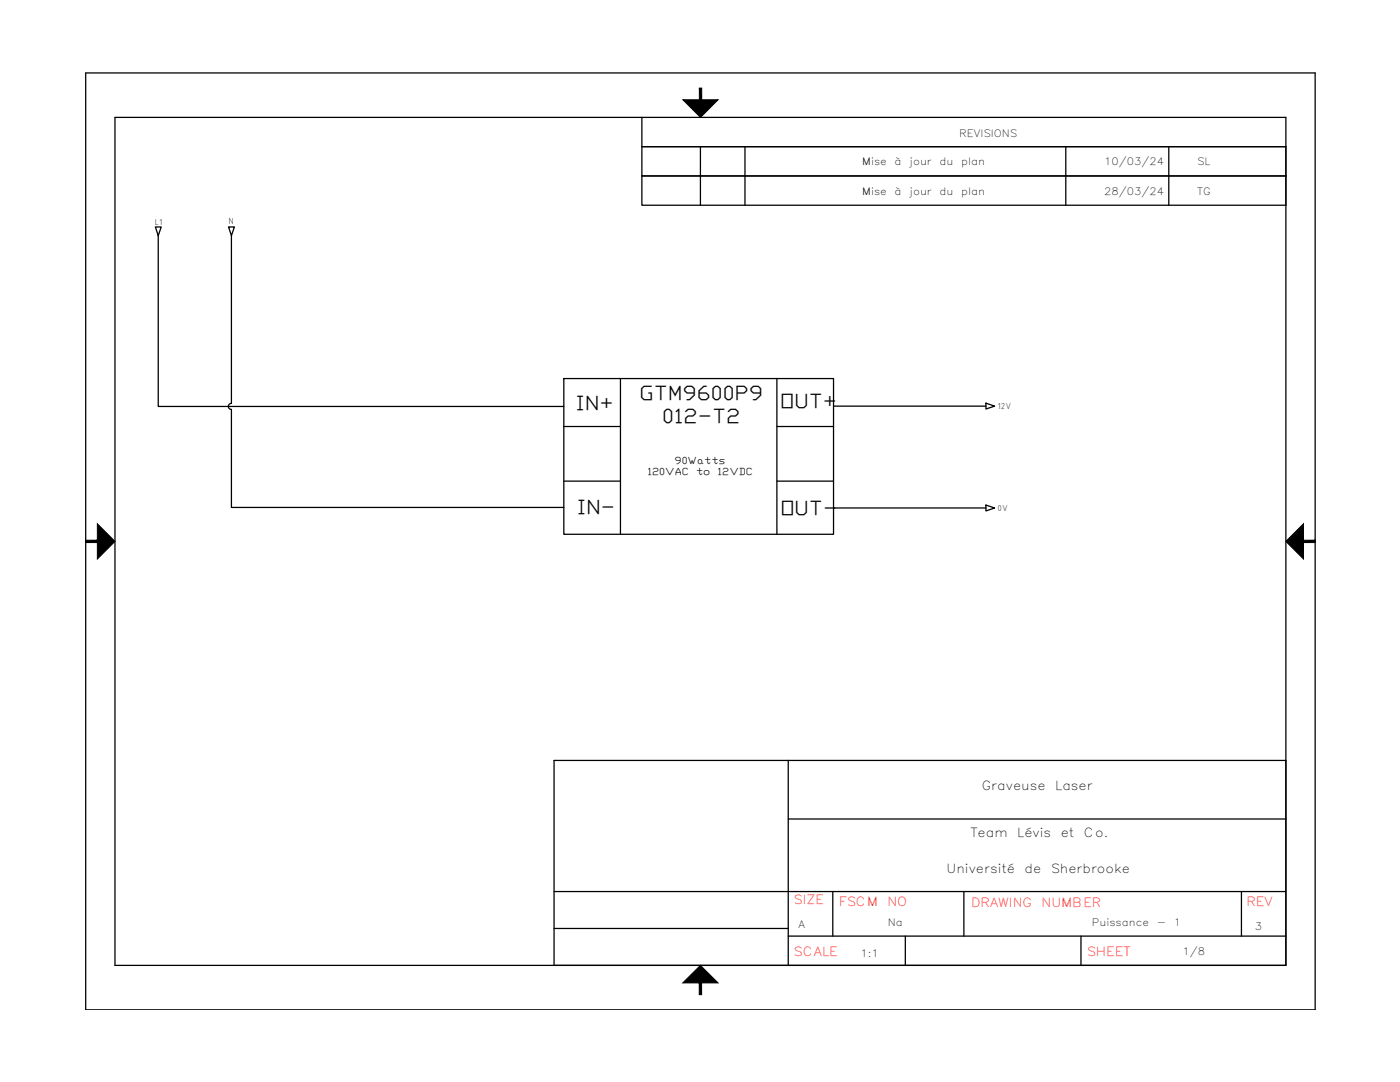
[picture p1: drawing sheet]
<svg xmlns="http://www.w3.org/2000/svg" width="279mm" height="216mm" viewBox="0 0 279 216" stroke-linecap="round" stroke-linejoin="round" font-family="sans-serif">
<g fill="none" stroke="#000" stroke-width=".25">
<path d="M17.1 14.6h245.4v186.9h-245.4zM22.9 23.4h233.7v169.2h-233.7zM128.1 23.4v5.9h128.5h-128.5v5.8h128.5h-128.5v5.9h128.5M139.8 29.3v11.7M148.7 29.3v11.7M212.7 29.3v11.7M233.3 29.3v11.7M31 45.3h1.2l-.6 1.7zM31.6 47v34.1h80.9M45.6 45.3h1.2l-.6 1.7zM46.2 47v33.5M112.5 75.5h53.8v31.1h-53.8z"/>
<path d="M123.8 75.5v31.1M155 75.5v31.1M46.2 80.5a.6 .6 0 0 0-.6 .6 .6 .6 0 0 0 .6 .6M46.2 81.7v19.6h66.3M112.5 85.1h11.3M112.5 96h11.3M155 85.1h11.3M155 96h11.3M166.3 81h30.5M196.8 80.4l1.7 .6-1.7 .6zM166.3 101.4h30.5M196.8 100.8l1.7 .6-1.7 .6z"/>
<path d="M110.6 151.7h146v40.9h-146zM157.3 151.7v40.9M110.6 177.9h146M157.3 163.4h99.3M166.2 177.9v8.9M192.4 177.9v8.9M247.8 177.9v8.9M110.6 185.3h46.7M157.3 186.8h99.3M180.7 186.8v5.8M215.7 186.8v5.8"/>
</g>
<g fill="#000" stroke="#000" stroke-width=".2">
<path d="M136.3 19.9h7l-3.5 3.5zM19.4 104.5l3.5 3.5-3.5 3.5zM260.1 104.5v7l-3.5-3.5zM136.3 196.1l3.5-3.5 3.5 3.5z"/>
<path d="M139.6 17.6l.4 2.3v-2.3zM139.6 17.6l.4 2.3h-.4z"/>
<path d="M17.1 107.8v.5l2.3-.5zM17.1 108.3l2.3-.5v.5z"/>
<path d="M260.1 108.3h2.4v-.5zM260.1 107.8h2.4l-2.4 .5z"/>
<path d="M139.6 196.1v2.4h.4zM139.6 196.1h.4v2.4z"/>
</g>
<g font-size="4">
<text x="114.9" y="81.7">IN+</text>
<text x="127.7" y="79.8">GTM9600P9</text>
<text x="155.7" y="81.4">OUT+</text>
<text x="132.1" y="84.5">012-T2</text>
<text x="115.1" y="102.7">IN-</text>
<text x="155.7" y="102.7">OUT-</text>
</g>
<g font-size="2.5">
<text x="195.9" y="157.6">Graveuse</text>
<text x="210.6" y="157.6">Laser</text>
<text x="193.7" y="167">Team</text>
<text x="203" y="167">Lévis</text>
<text x="211.7" y="167">et</text>
<text x="216.3" y="167">Co.</text>
<text x="188.9" y="174.3">Université</text>
<text x="204.5" y="174.3">de</text>
<text x="209.7" y="174.3">Sherbrooke</text>
</g>
<g font-size="2.5" fill="#f00">
<text x="158.4" y="180.4">SIZE</text>
<text x="167.4" y="180.8">FSCM</text>
<text x="177.1" y="180.8">NO</text>
<text x="193.8" y="181">DRAWING</text>
<text x="207.9" y="181">NUMBER</text>
<text x="248.8" y="180.8">REV</text>
<text x="158.4" y="190.8">SCALE</text>
<text x="216.9" y="190.7">SHEET</text>
</g>
<g font-size="2">
<text x="191.4" y="27.3">REVISIONS</text>
<text x="172.1" y="33">Mise</text>
<text x="178.5" y="33">à</text>
<text x="181.5" y="33">jour</text>
<text x="187.5" y="33">du</text>
<text x="191.8" y="33">plan</text>
<text x="220.3" y="33">10/03/24</text>
<text x="238.9" y="33">SL</text>
<text x="172.1" y="38.9">Mise</text>
<text x="178.5" y="38.9">à</text>
<text x="181.5" y="38.9">jour</text>
<text x="187.5" y="38.9">du</text>
<text x="191.8" y="38.9">plan</text>
<text x="220.3" y="38.9">28/03/24</text>
<text x="238.9" y="38.9">TG</text>
<text x="129.2" y="94.8">120VAC</text>
<text x="134.6" y="92.5">90Watts</text>
<text x="138.9" y="94.8">to</text>
<text x="143.2" y="94.8">12VDC</text>
<text x="159.4" y="185.2">A</text>
<text x="177.2" y="184.8">Na</text>
<text x="217.9" y="184.8">Puissance</text>
<text x="230.9" y="184.8">-</text>
<text x="234.3" y="184.8">1</text>
<text x="250.4" y="185.5">3</text>
<text x="171.7" y="191">1:1</text>
<text x="236" y="190.5">1/8</text>
</g>
<g font-size="1.8">
<text x="30.9" y="44.8">L1</text>
<text x="46.7" y="43.5" transform="rotate(180 46.7 43.5)">N</text>
<text x="199.1" y="81.6">12V</text>
<text x="199.1" y="102">0V</text>
</g>
</svg>
